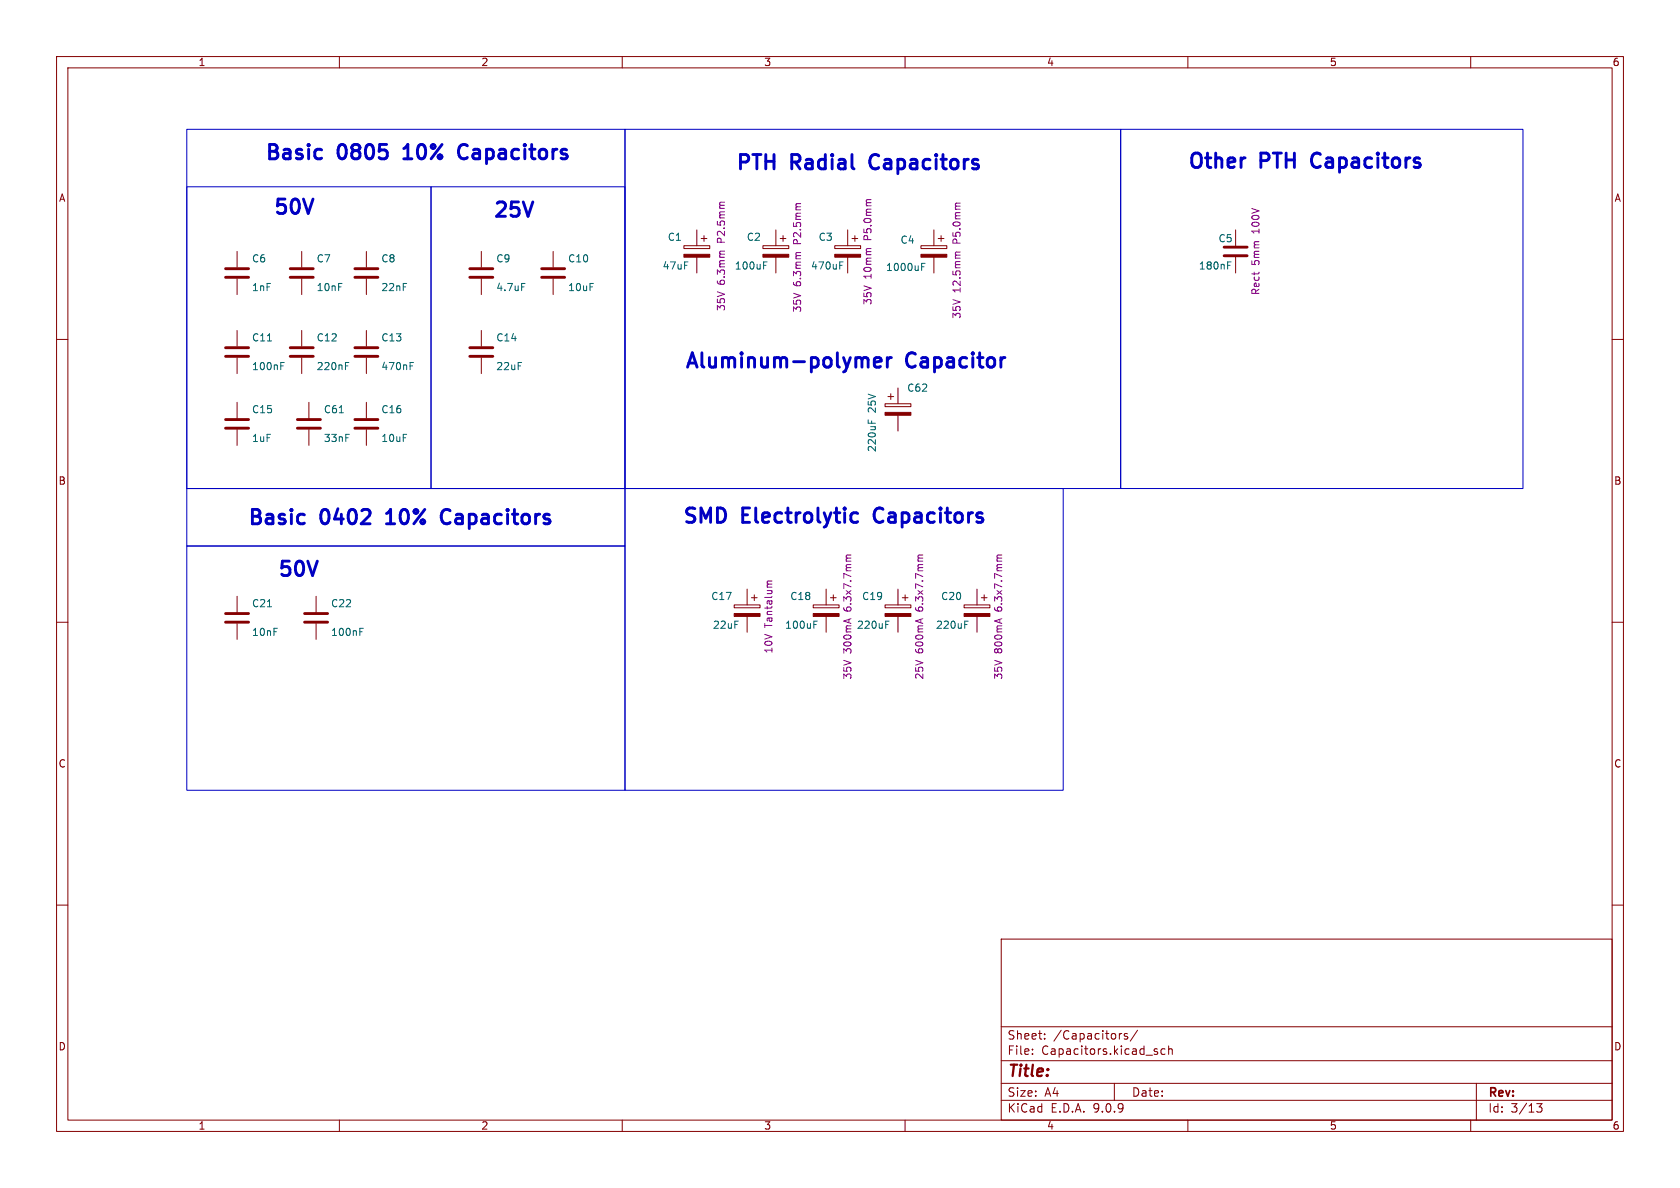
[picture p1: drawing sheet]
<svg xmlns="http://www.w3.org/2000/svg" width="297mm" height="210mm" viewBox="0 0 297 210" stroke-linecap="round" stroke-linejoin="round" font-family="sans-serif">
<g fill="none" stroke="#840000" stroke-width=".18">
<path d="M10 10h277v190h-277zM12 12h273v186h-273zM60 10v2M110 10v2M160 10v2M210 10v2M260 10v2M41.9 44.5v2.7M41.9 49.3v2.8M41.9 58.4v2.8M53.3 44.5v2.7M53.3 49.3v2.8"/>
<path d="M53.3 58.4v2.8M64.8 44.5v2.7M64.8 49.3v2.8M64.8 58.4v2.8M85.1 44.5v2.7M85.1 49.3v2.8M85.1 58.4v2.8M97.8 44.5v2.7M97.8 49.3v2.8M120.9 43.4h4.6v.5h-4.6zM123.2 40.6v2.8M123.2 45.5v2.8"/>
<path d="M124 42.2h1M124.5 41.7v1M134.9 43.4h4.5v.5h-4.5zM137.2 40.6v2.8M137.2 45.5v2.8M137.9 42.2h1M138.4 41.7v1M147.6 43.4h4.5v.5h-4.5zM149.9 40.6v2.8M149.9 45.5v2.8M150.6 42.2h1M151.1 41.7v1"/>
<path d="M162.8 43.4h4.6v.5h-4.6zM165.1 40.6v2.8M165.1 45.5v2.8M165.9 42.2h1M166.4 41.7v1M218.4 40.6v2.8M218.4 45.5v2.8M10 60h2M41.9 63.2v2.8M41.9 71.1v2.8M41.9 75.9v2.8M53.3 63.2v2.8"/>
<path d="M54.6 71.1v2.8M54.6 75.9v2.8M64.8 63.2v2.8M64.8 71.1v2.8M64.8 75.9v2.8M85.1 63.2v2.8M156.5 71.4h4.5v.5h-4.5zM157 70.1h1M157.5 69.6v1M158.7 68.6v2.8M158.7 73.4v2.8M285 60h2"/>
<path d="M10 110h2M41.9 105.4v2.8M41.9 110.2v2.8M55.9 105.4v2.8M55.9 110.2v2.8M129.8 106.9h4.6v.5h-4.6zM132.1 104.1v2.8M132.1 109v2.8M132.8 105.7h1.1M133.3 105.2v1M143.8 106.9h4.5v.5h-4.5zM146 104.1v2.8"/>
<path d="M146 109v2.8M146.8 105.7h1M147.3 105.2v1M156.5 106.9h4.5v.5h-4.5zM158.7 104.1v2.8M158.7 109v2.8M159.5 105.7h1M160 105.2v1M170.4 106.9h4.6v.5h-4.6zM172.7 104.1v2.8M172.7 109v2.8M173.5 105.7h1"/>
<path d="M174 105.2v1M285 110h2M10 160h2M177 166h108v32h-108zM285 160h2M60 198v2M110 198v2M160 198v2M177 194.5h108M177 191.5h108M177 187.5h108M177 181.5h108"/>
<path d="M182.5 186.3v.1M182.5 185.5v.1M184.7 183.6v.1M184.7 182.8v.1M197 191.5v3M198.3 182.7l-.3 .1M199.3 182.8l-.3-.1-.3 .2 .1 .2 .5 .2v.3h-.6M201.1 182.1l-1.3 2M204.5 185.9l.2 .2-.2 .3M204.5 185.4l.1 .1M206 185.5l-.5-.1-.3 .3v.4l.2 .2h.6M206.6 185.5l.2-.1 .4 .1v.9"/>
<path d="M206.6 184.9v1.5M210 198v2M260 198v2M261 191.5v6.5M271.7 195.1h.9l-.5 .6 .4 .1v.7l-.2 .1-.6-.1"/>
</g>
<g fill="#840000" stroke="#840000" stroke-width=".18">
<path d="M143.8 108.5h4.5v.5h-4.5z"/>
<path d="M162.8 45h4.6v.5h-4.6z"/>
<path d="M134.9 45h4.5v.5h-4.5z"/>
<path d="M120.9 45h4.6v.5h-4.6z"/>
<path d="M147.6 45h4.5v.5h-4.5z"/>
<path d="M156.5 72.9h4.5v.5h-4.5z"/>
<path d="M170.4 108.5h4.6v.5h-4.6z"/>
<path d="M129.8 108.5h4.6v.5h-4.6z"/>
<path d="M156.5 108.5h4.5v.5h-4.5z"/>
</g>
<g fill="none" stroke="#006464" stroke-width=".18">
<path d="M92.2 50.1h.6M135 46.9h.4M135 46.3h.6M148.5 46.9h.4M148.5 46.3h.6M162.9 47.2h.5M162.9 46.6h.6M217 46.9h.5M217 46.3h.6M47.3 60.3h.7M49.6 64.7h.5M49.6 64.1h.6"/>
<path d="M60 73h.7M61.1 64.7h.4M61.1 64.1h.6M72.5 64.7h.4M72.5 64.1h.6M153.5 74.2v.6M154.1 74.4v.4M47.3 107.3h.7M63.6 111.7h.4M63.6 111.1h.6M143.9 110.4h.4M143.9 109.8h.6"/>
<path d="M156.6 110.4h.4M156.6 109.8h.6M170.6 110.4h.4M170.6 109.8h.6"/>
</g>
<g fill="none" stroke="#840084" stroke-width=".18">
<path d="M128.1 44.4h-.7l-.2 .2M141.5 44.6h-.6l-.2 .2M169.7 44.6h-.6l-.2 .3M149.8 98.7h-.1M149.8 98.7h.6M150.4 98.1l-.7 .1-.1 .3 .2 .2M162.5 98.7h.6M162.5 98.7h-.1M163.1 98.1l-.7 .1-.1 .3 .2 .2M176.4 98.7h.7M176.4 98.7h-.1M177.1 98.1l-.8 .1v.3l.1 .2"/>
<path d="M136.5 102.7l-.8 .1v.4"/>
</g>
<g fill="none" stroke="#840000" stroke-width=".51">
<path d="M39.9 47.5h4M39.9 49h4M51.3 47.5h4.1M51.3 49h4.1M62.7 47.5h4.1M62.7 49h4.1M83.1 47.5h4M83.1 49h4M95.8 47.5h4M95.8 49h4M216.4 45.2h4.1M216.4 43.7h4.1"/>
<path d="M39.9 61.5h4M39.9 63h4M39.9 74.2h4M39.9 75.7h4M51.3 61.5h4.1M51.3 63h4.1M52.6 74.2h4M52.6 75.7h4M62.7 61.5h4.1M62.7 63h4.1M62.7 74.2h4.1M62.7 75.7h4.1"/>
<path d="M83.1 61.5h4M83.1 63h4M39.9 108.5h4M39.9 110h4M53.8 108.5h4.1M53.8 110h4.1"/>
</g>
<path d="M71.4 28.1h1.4M71.6 26.1l-.2 .2M82.1 25.5a1.32 1.32 0 0 0-.8 2.2l.2 .3 .6 .1M154.6 64.1l1.2-.3-.1-.5-.8-.1-.3 .4v.9l.1 .3 .2 .1 .8-.1M156.9 63.2v1.7M157.6 63.2a.65 .65 0 0 0-.7 .5M68.3 92.6h1.5M68.6 90.7l-.3 .1M79.1 90.1a1.32 1.32 0 0 0-.9 2.1l.3 .3 .6 .1M151.4 90.6l.2 .2M151.6 92.2l-.2 .1" fill="none" stroke="#0000c2" stroke-width=".51"/>
<path d="M33 33h43.2v53.4h-43.2zM33 22.9h77.5v63.5h-77.5zM76.2 33h34.3v53.4h-34.3zM110.5 22.9h87.6v63.5h-87.6zM198.1 22.9h71.1v63.5h-71.1zM33 96.5h77.5v43.2h-77.5zM33 86.4h77.5v10.1h-77.5zM110.5 86.4h77.5v53.3h-77.5z" fill="none" stroke="#0000c2" stroke-width=".18"/>
<g font-size="3.5" fill="#0000c2">
<text x="46.6" y="29">Basic</text>
<text x="59.8" y="29">0805</text>
<text x="72.4" y="29">10%</text>
<text x="83.1" y="29">Capacitors</text>
<text x="129.8" y="30.7">PTH</text>
<text x="139.9" y="30.7">Radial</text>
<text x="154.8" y="30.7">Capacitors</text>
<text x="209.7" y="30.5">Other</text>
<text x="222.8" y="30.5">PTH</text>
<text x="232.9" y="30.5">Capacitors</text>
<text x="48.1" y="38.6">50V</text>
<text x="86.9" y="39.1">25V</text>
<text x="120.8" y="65.8">Aluminum-polymer</text>
<text x="160.3" y="65.8">Capacitor</text>
<text x="43.5" y="93.5">Basic</text>
<text x="56.7" y="93.5">0402</text>
<text x="69.4" y="93.5">10%</text>
<text x="80.1" y="93.5">Capacitors</text>
<text x="120.4" y="93.2">SMD</text>
<text x="131.2" y="93.2">Electrolytic</text>
<text x="155.6" y="93.2">Capacitors</text>
<text x="48.8" y="102.6">50V</text>
</g>
<text font-size="2.8" fill="#840000" x="178" y="190.9">Title:</text>
<g font-size="2.1" fill="#840000">
<text x="178" y="184">Sheet:</text>
<text x="186.2" y="184">/Capacitors/</text>
<text x="178" y="186.7">File:</text>
<text x="184.1" y="186.7">Capacitors.kicad_sch</text>
<text x="178" y="196.9">KiCad</text>
<text x="178" y="194.1">Size:</text>
<text x="184.7" y="194.1">A4</text>
<text x="185.7" y="196.9">E.D.A.</text>
<text x="193.3" y="196.9">9.0.9</text>
<text x="200" y="194.1">Date:</text>
<text x="263" y="194.3">Rev:</text>
<text x="263" y="196.9">Id:</text>
<text x="267.1" y="196.9">3/13</text>
</g>
<g font-size="1.8" fill="#840000">
<text x="35" y="11.9">1</text>
<text x="85" y="11.9">2</text>
<text x="135" y="11.9">3</text>
<text x="185" y="11.9">4</text>
<text x="235" y="11.9">5</text>
<text x="285" y="11.9">6</text>
<text x="10.3" y="35.9">A</text>
<text x="285.3" y="35.9">A</text>
<text x="10.3" y="85.9">B</text>
<text x="285.3" y="85.9">B</text>
<text x="10.3" y="135.9">C</text>
<text x="285.3" y="135.9">C</text>
<text x="10.3" y="185.9">D</text>
<text x="285.3" y="185.9">D</text>
<text x="35" y="199.9">1</text>
<text x="85" y="199.9">2</text>
<text x="135" y="199.9">3</text>
<text x="185" y="199.9">4</text>
<text x="235" y="199.9">5</text>
<text x="285" y="199.9">6</text>
</g>
<g font-size="1.8" fill="#840084">
<text x="222.9" y="41.2" transform="rotate(-90 222.9 41.2)">100V</text>
<text x="128.4" y="42.8" transform="rotate(-90 128.4 42.8)">P2.5mm</text>
<text x="141.8" y="43.1" transform="rotate(-90 141.8 43.1)">P2.5mm</text>
<text x="154.3" y="42.4" transform="rotate(-90 154.3 42.4)">P5.0mm</text>
<text x="170" y="43" transform="rotate(-90 170 43)">P5.0mm</text>
<text x="222.9" y="46.9" transform="rotate(-90 222.9 46.9)">5mm</text>
<text x="128.4" y="50.4" transform="rotate(-90 128.4 50.4)">6.3mm</text>
<text x="141.8" y="50.7" transform="rotate(-90 141.8 50.7)">6.3mm</text>
<text x="154.3" y="49.3" transform="rotate(-90 154.3 49.3)">10mm</text>
<text x="170" y="51.8" transform="rotate(-90 170 51.8)">12.5mm</text>
<text x="222.9" y="52.3" transform="rotate(-90 222.9 52.3)">Rect</text>
<text x="128.4" y="55.1" transform="rotate(-90 128.4 55.1)">35V</text>
<text x="141.8" y="55.3" transform="rotate(-90 141.8 55.3)">35V</text>
<text x="154.3" y="54" transform="rotate(-90 154.3 54)">35V</text>
<text x="170" y="56.4" transform="rotate(-90 170 56.4)">35V</text>
<text x="150.7" y="108" transform="rotate(-90 150.7 108)">6.3x7.7mm</text>
<text x="163.4" y="108" transform="rotate(-90 163.4 108)">6.3x7.7mm</text>
<text x="177.4" y="108" transform="rotate(-90 177.4 108)">6.3x7.7mm</text>
<text x="136.8" y="111" transform="rotate(-90 136.8 111)">Tantalum</text>
<text x="136.8" y="115.6" transform="rotate(-90 136.8 115.6)">10V</text>
<text x="150.7" y="115.5" transform="rotate(-90 150.7 115.5)">300mA</text>
<text x="163.4" y="115.5" transform="rotate(-90 163.4 115.5)">600mA</text>
<text x="177.4" y="115.5" transform="rotate(-90 177.4 115.5)">800mA</text>
<text x="150.7" y="120.2" transform="rotate(-90 150.7 120.2)">35V</text>
<text x="163.4" y="120.2" transform="rotate(-90 163.4 120.2)">25V</text>
<text x="177.4" y="120.2" transform="rotate(-90 177.4 120.2)">35V</text>
</g>
<g font-size="1.8" fill="#006464">
<text x="44.5" y="46.6">C6</text>
<text x="55.9" y="46.6">C7</text>
<text x="67.3" y="46.6">C8</text>
<text x="87.6" y="46.6">C9</text>
<text x="100.3" y="46.6">C10</text>
<text x="117.1" y="47.9">47uF</text>
<text x="118" y="42.8">C1</text>
<text x="129.8" y="47.9">100uF</text>
<text x="131.9" y="42.8">C2</text>
<text x="143.3" y="47.9">470uF</text>
<text x="144.6" y="42.8">C3</text>
<text x="159.1" y="43.3">C4</text>
<text x="211.8" y="47.9">180nF</text>
<text x="215.3" y="43">C5</text>
<text x="44.5" y="51.7">1nF</text>
<text x="55.9" y="51.7">10nF</text>
<text x="67.3" y="51.7">22nF</text>
<text x="87.6" y="51.7">4.7uF</text>
<text x="100.3" y="51.7">10uF</text>
<text x="156.5" y="48.1">1000uF</text>
<text x="44.5" y="65.6">100nF</text>
<text x="44.5" y="60.6">C11</text>
<text x="55.9" y="65.6">220nF</text>
<text x="55.9" y="60.6">C12</text>
<text x="67.3" y="65.6">470nF</text>
<text x="67.3" y="60.6">C13</text>
<text x="87.6" y="60.6">C14</text>
<text x="87.6" y="65.6">22uF</text>
<text x="160.3" y="69.4">C62</text>
<text x="44.5" y="73.3">C15</text>
<text x="57.2" y="73.3">C61</text>
<text x="67.3" y="73.3">C16</text>
<text x="155" y="73" transform="rotate(-90 155 73)">25V</text>
<text x="44.5" y="78.3">1uF</text>
<text x="57.2" y="78.3">33nF</text>
<text x="67.3" y="78.3">10uF</text>
<text x="155" y="80" transform="rotate(-90 155 80)">220uF</text>
<text x="44.5" y="107.5">C21</text>
<text x="58.4" y="107.5">C22</text>
<text x="125.6" y="106.3">C17</text>
<text x="139.6" y="106.3">C18</text>
<text x="152.3" y="106.3">C19</text>
<text x="166.3" y="106.3">C20</text>
<text x="44.5" y="112.6">10nF</text>
<text x="58.4" y="112.6">100nF</text>
<text x="125.9" y="111.4">22uF</text>
<text x="138.7" y="111.4">100uF</text>
<text x="151.4" y="111.4">220uF</text>
<text x="165.4" y="111.4">220uF</text>
</g>
</svg>
